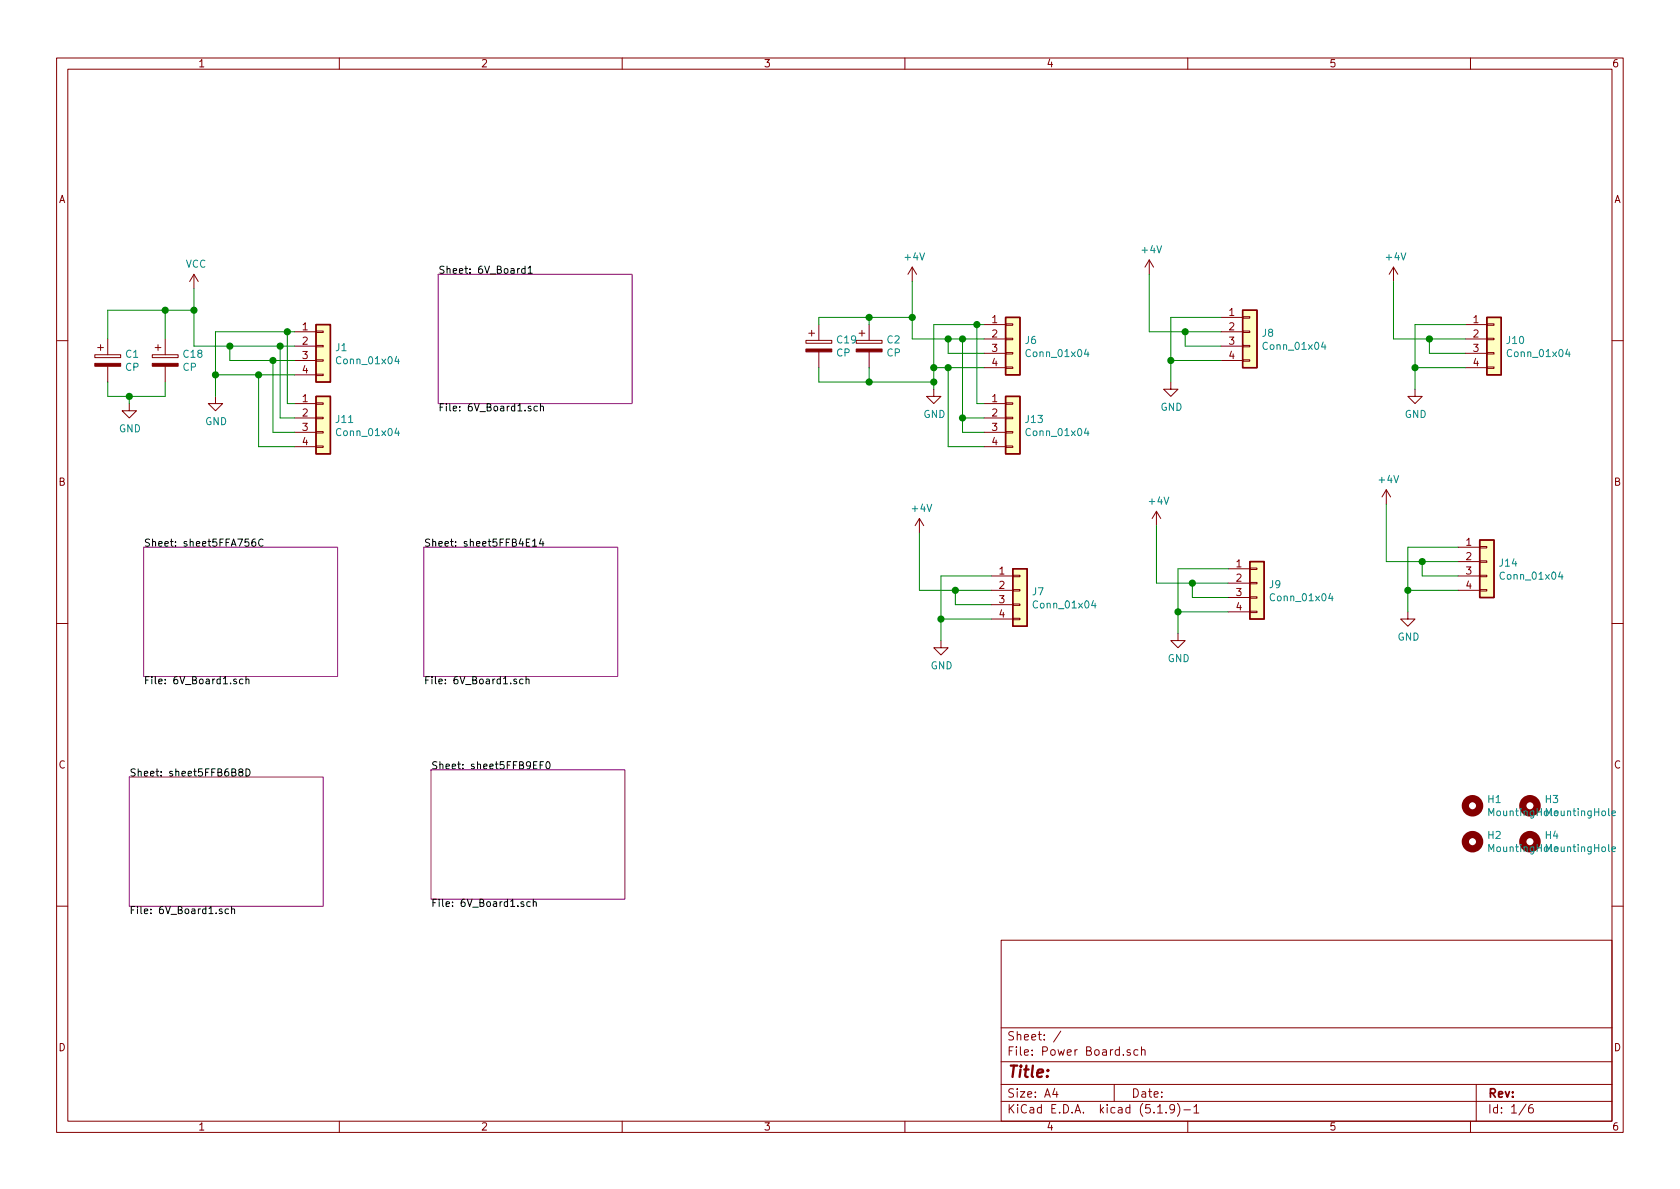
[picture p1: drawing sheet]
EESchema Schematic File Version 4
EELAYER 30 0
EELAYER END
$Descr A4 11693 8268
encoding utf-8
Sheet 1 6
Title ""
Date ""
Rev ""
Comp ""
Comment1 ""
Comment2 ""
Comment3 ""
Comment4 ""
$EndDescr
$Comp
L power:GND #PWR0101
U 1 1
P 1500 2750
F 0 "#PWR0101" H 1500 2500 50  0001 C CNN
F 1 "GND" H 1505 2577 50  0000 C CNN
F 2 "" H 1500 2750 50  0001 C CNN
F 3 "" H 1500 2750 50  0001 C CNN
	1    1500 2750
	1    0    0    -1  
$EndComp
$Comp
L power:VCC #PWR0102
U 1 1
P 1350 2000
F 0 "#PWR0102" H 1350 1850 50  0001 C CNN
F 1 "VCC" H 1365 2173 50  0000 C CNN
F 2 "" H 1350 2000 50  0001 C CNN
F 3 "" H 1350 2000 50  0001 C CNN
	1    1350 2000
	1    0    0    -1  
$EndComp
Wire Wire Line
	1600 2500 1600 2400
Wire Wire Line
	1500 2300 1500 2600
Connection ~ 1500 2600
Wire Wire Line
	1500 2600 1500 2750
$Comp
L Connector_Generic:Conn_01x04 J6
U 1 1
P 7050 2350
F 0 "J6" H 7130 2342 50  0000 L CNN
F 1 "Conn_01x04" H 7130 2251 50  0000 L CNN
F 2 "Pin_Headers:Pin_Header_Straight_1x04_Pitch2.54mm" H 7050 2350 50  0001 C CNN
F 3 "~" H 7050 2350 50  0001 C CNN
	1    7050 2350
	1    0    0    -1  
$EndComp
$Comp
L power:GND #PWR0111
U 1 1
P 6500 2700
F 0 "#PWR0111" H 6500 2450 50  0001 C CNN
F 1 "GND" H 6505 2527 50  0000 C CNN
F 2 "" H 6500 2700 50  0001 C CNN
F 3 "" H 6500 2700 50  0001 C CNN
	1    6500 2700
	1    0    0    -1  
$EndComp
Wire Wire Line
	6850 2350 6700 2350
Wire Wire Line
	6350 2350 6350 2200
Wire Wire Line
	6600 2450 6600 2350
Connection ~ 6600 2350
Wire Wire Line
	6600 2350 6350 2350
Wire Wire Line
	6600 2450 6850 2450
Wire Wire Line
	6850 2250 6800 2250
Wire Wire Line
	6500 2250 6500 2550
Wire Wire Line
	6850 2550 6600 2550
Connection ~ 6500 2550
Wire Wire Line
	6500 2550 6500 2650
$Comp
L Connector_Generic:Conn_01x04 J8
U 1 1
P 8700 2300
F 0 "J8" H 8780 2292 50  0000 L CNN
F 1 "Conn_01x04" H 8780 2201 50  0000 L CNN
F 2 "Pin_Headers:Pin_Header_Straight_1x04_Pitch2.54mm" H 8700 2300 50  0001 C CNN
F 3 "~" H 8700 2300 50  0001 C CNN
	1    8700 2300
	1    0    0    -1  
$EndComp
$Comp
L power:GND #PWR0112
U 1 1
P 8150 2650
F 0 "#PWR0112" H 8150 2400 50  0001 C CNN
F 1 "GND" H 8155 2477 50  0000 C CNN
F 2 "" H 8150 2650 50  0001 C CNN
F 3 "" H 8150 2650 50  0001 C CNN
	1    8150 2650
	1    0    0    -1  
$EndComp
Wire Wire Line
	8500 2300 8250 2300
Wire Wire Line
	8000 2300 8000 1900
Wire Wire Line
	8250 2400 8250 2300
Connection ~ 8250 2300
Wire Wire Line
	8250 2300 8000 2300
Wire Wire Line
	8250 2400 8500 2400
Wire Wire Line
	8500 2200 8150 2200
Wire Wire Line
	8150 2200 8150 2500
Wire Wire Line
	8500 2500 8150 2500
Connection ~ 8150 2500
Wire Wire Line
	8150 2500 8150 2650
$Comp
L Connector_Generic:Conn_01x04 J7
U 1 1
P 7100 4100
F 0 "J7" H 7180 4092 50  0000 L CNN
F 1 "Conn_01x04" H 7180 4001 50  0000 L CNN
F 2 "Pin_Headers:Pin_Header_Straight_1x04_Pitch2.54mm" H 7100 4100 50  0001 C CNN
F 3 "~" H 7100 4100 50  0001 C CNN
	1    7100 4100
	1    0    0    -1  
$EndComp
$Comp
L power:GND #PWR0113
U 1 1
P 6550 4450
F 0 "#PWR0113" H 6550 4200 50  0001 C CNN
F 1 "GND" H 6555 4277 50  0000 C CNN
F 2 "" H 6550 4450 50  0001 C CNN
F 3 "" H 6550 4450 50  0001 C CNN
	1    6550 4450
	1    0    0    -1  
$EndComp
Wire Wire Line
	6900 4100 6650 4100
Wire Wire Line
	6400 4100 6400 3700
Wire Wire Line
	6650 4200 6650 4100
Connection ~ 6650 4100
Wire Wire Line
	6650 4100 6400 4100
Wire Wire Line
	6650 4200 6900 4200
Wire Wire Line
	6900 4000 6550 4000
Wire Wire Line
	6550 4000 6550 4300
Wire Wire Line
	6900 4300 6550 4300
Connection ~ 6550 4300
Wire Wire Line
	6550 4300 6550 4450
$Comp
L Connector_Generic:Conn_01x04 J9
U 1 1
P 8750 4050
F 0 "J9" H 8830 4042 50  0000 L CNN
F 1 "Conn_01x04" H 8830 3951 50  0000 L CNN
F 2 "Pin_Headers:Pin_Header_Straight_1x04_Pitch2.54mm" H 8750 4050 50  0001 C CNN
F 3 "~" H 8750 4050 50  0001 C CNN
	1    8750 4050
	1    0    0    -1  
$EndComp
$Comp
L power:GND #PWR0114
U 1 1
P 8200 4400
F 0 "#PWR0114" H 8200 4150 50  0001 C CNN
F 1 "GND" H 8205 4227 50  0000 C CNN
F 2 "" H 8200 4400 50  0001 C CNN
F 3 "" H 8200 4400 50  0001 C CNN
	1    8200 4400
	1    0    0    -1  
$EndComp
Wire Wire Line
	8550 4050 8300 4050
Wire Wire Line
	8050 4050 8050 3650
Wire Wire Line
	8300 4150 8300 4050
Connection ~ 8300 4050
Wire Wire Line
	8300 4050 8050 4050
Wire Wire Line
	8300 4150 8550 4150
Wire Wire Line
	8550 3950 8200 3950
Wire Wire Line
	8200 3950 8200 4250
Wire Wire Line
	8550 4250 8200 4250
Connection ~ 8200 4250
Wire Wire Line
	8200 4250 8200 4400
$Comp
L Connector_Generic:Conn_01x04 J10
U 1 1
P 10400 2350
F 0 "J10" H 10480 2342 50  0000 L CNN
F 1 "Conn_01x04" H 10480 2251 50  0000 L CNN
F 2 "Pin_Headers:Pin_Header_Straight_1x04_Pitch2.54mm" H 10400 2350 50  0001 C CNN
F 3 "~" H 10400 2350 50  0001 C CNN
	1    10400 2350
	1    0    0    -1  
$EndComp
$Comp
L power:GND #PWR0115
U 1 1
P 9850 2700
F 0 "#PWR0115" H 9850 2450 50  0001 C CNN
F 1 "GND" H 9855 2527 50  0000 C CNN
F 2 "" H 9850 2700 50  0001 C CNN
F 3 "" H 9850 2700 50  0001 C CNN
	1    9850 2700
	1    0    0    -1  
$EndComp
Wire Wire Line
	10200 2350 9950 2350
Wire Wire Line
	9700 2350 9700 1950
Wire Wire Line
	9950 2450 9950 2350
Connection ~ 9950 2350
Wire Wire Line
	9950 2350 9700 2350
Wire Wire Line
	9950 2450 10200 2450
Wire Wire Line
	10200 2250 9850 2250
Wire Wire Line
	9850 2250 9850 2550
Wire Wire Line
	10200 2550 9850 2550
Connection ~ 9850 2550
Wire Wire Line
	9850 2550 9850 2700
$Comp
L power:+4V #PWR0116
U 1 1
P 6350 1950
F 0 "#PWR0116" H 6350 1800 50  0001 C CNN
F 1 "+4V" H 6365 2123 50  0000 C CNN
F 2 "" H 6350 1950 50  0001 C CNN
F 3 "" H 6350 1950 50  0001 C CNN
	1    6350 1950
	1    0    0    -1  
$EndComp
$Comp
L power:+4V #PWR0117
U 1 1
P 8000 1900
F 0 "#PWR0117" H 8000 1750 50  0001 C CNN
F 1 "+4V" H 8015 2073 50  0000 C CNN
F 2 "" H 8000 1900 50  0001 C CNN
F 3 "" H 8000 1900 50  0001 C CNN
	1    8000 1900
	1    0    0    -1  
$EndComp
$Comp
L power:+4V #PWR0118
U 1 1
P 6400 3700
F 0 "#PWR0118" H 6400 3550 50  0001 C CNN
F 1 "+4V" H 6415 3873 50  0000 C CNN
F 2 "" H 6400 3700 50  0001 C CNN
F 3 "" H 6400 3700 50  0001 C CNN
	1    6400 3700
	1    0    0    -1  
$EndComp
$Comp
L power:+4V #PWR0119
U 1 1
P 8050 3650
F 0 "#PWR0119" H 8050 3500 50  0001 C CNN
F 1 "+4V" H 8065 3823 50  0000 C CNN
F 2 "" H 8050 3650 50  0001 C CNN
F 3 "" H 8050 3650 50  0001 C CNN
	1    8050 3650
	1    0    0    -1  
$EndComp
$Comp
L power:+4V #PWR0120
U 1 1
P 9700 1950
F 0 "#PWR0120" H 9700 1800 50  0001 C CNN
F 1 "+4V" H 9715 2123 50  0000 C CNN
F 2 "" H 9700 1950 50  0001 C CNN
F 3 "" H 9700 1950 50  0001 C CNN
	1    9700 1950
	1    0    0    -1  
$EndComp
$Comp
L Connector_Generic:Conn_01x04 J1
U 1 1
P 2250 2400
F 0 "J1" H 2330 2392 50  0000 L CNN
F 1 "Conn_01x04" H 2330 2301 50  0000 L CNN
F 2 "Pin_Headers:Pin_Header_Straight_1x04_Pitch2.54mm" H 2250 2400 50  0001 C CNN
F 3 "~" H 2250 2400 50  0001 C CNN
	1    2250 2400
	1    0    0    -1  
$EndComp
$Comp
L Connector_Generic:Conn_01x04 J11
U 1 1
P 2250 2900
F 0 "J11" H 2330 2892 50  0000 L CNN
F 1 "Conn_01x04" H 2330 2801 50  0000 L CNN
F 2 "Pin_Headers:Pin_Header_Straight_1x04_Pitch2.54mm" H 2250 2900 50  0001 C CNN
F 3 "~" H 2250 2900 50  0001 C CNN
	1    2250 2900
	1    0    0    -1  
$EndComp
Connection ~ 1600 2400
Wire Wire Line
	1600 2400 1350 2400
Wire Wire Line
	1350 2400 1350 2150
Wire Wire Line
	1500 2300 2000 2300
Wire Wire Line
	1600 2400 1950 2400
Wire Wire Line
	1600 2500 1900 2500
Wire Wire Line
	1500 2600 1800 2600
Wire Wire Line
	2050 2800 2000 2800
Wire Wire Line
	2000 2800 2000 2300
Connection ~ 2000 2300
Wire Wire Line
	2000 2300 2050 2300
Wire Wire Line
	2050 2900 1950 2900
Wire Wire Line
	1950 2900 1950 2400
Connection ~ 1950 2400
Wire Wire Line
	1950 2400 2050 2400
Wire Wire Line
	2050 3000 1900 3000
Wire Wire Line
	1900 3000 1900 2500
Connection ~ 1900 2500
Wire Wire Line
	1900 2500 2050 2500
Wire Wire Line
	2050 3100 1800 3100
Wire Wire Line
	1800 3100 1800 2600
Connection ~ 1800 2600
Wire Wire Line
	1800 2600 2050 2600
$Sheet
S 3050 1900 1350 900 
U 5FF971B1
F0 "6V_Board1" 50
F1 "6V_Board1.sch" 50
$EndSheet
$Comp
L Power-Board-rescue:CP-Device C1
U 1 1
P 750 2500
F 0 "C1" H 868 2546 50  0000 L CNN
F 1 "CP" H 868 2455 50  0000 L CNN
F 2 "Capacitors_ThroughHole:CP_Radial_D8.0mm_P3.50mm" H 788 2350 50  0001 C CNN
F 3 "~" H 750 2500 50  0001 C CNN
	1    750  2500
	1    0    0    -1  
$EndComp
Wire Wire Line
	750  2150 750  2350
Connection ~ 1350 2150
Wire Wire Line
	1350 2150 1350 2000
$Comp
L power:GND #PWR01
U 1 1
P 900 2800
F 0 "#PWR01" H 900 2550 50  0001 C CNN
F 1 "GND" H 905 2627 50  0000 C CNN
F 2 "" H 900 2800 50  0001 C CNN
F 3 "" H 900 2800 50  0001 C CNN
	1    900  2800
	1    0    0    -1  
$EndComp
Wire Wire Line
	750  2650 750  2750
Wire Wire Line
	750  2750 900  2750
Wire Wire Line
	900  2800 900  2750
$Sheet
S 1000 3800 1350 900 
U 5FFA756C
F0 "sheet5FFA756C" 50
F1 "6V_Board1.sch" 50
$EndSheet
$Sheet
S 2950 3800 1350 900 
U 5FFB4E14
F0 "sheet5FFB4E14" 50
F1 "6V_Board1.sch" 50
$EndSheet
$Sheet
S 900  5400 1350 900 
U 5FFB6B8D
F0 "sheet5FFB6B8D" 50
F1 "6V_Board1.sch" 50
$EndSheet
$Sheet
S 3000 5350 1350 900 
U 5FFB9EF0
F0 "sheet5FFB9EF0" 50
F1 "6V_Board1.sch" 50
$EndSheet
Wire Wire Line
	750  2150 1150 2150
$Comp
L Power-Board-rescue:CP-Device C2
U 1 1
P 6050 2400
F 0 "C2" H 6168 2446 50  0000 L CNN
F 1 "CP" H 6168 2355 50  0000 L CNN
F 2 "Capacitors_ThroughHole:CP_Radial_D8.0mm_P3.50mm" H 6088 2250 50  0001 C CNN
F 3 "~" H 6050 2400 50  0001 C CNN
	1    6050 2400
	1    0    0    -1  
$EndComp
$Comp
L Connector_Generic:Conn_01x04 J13
U 1 1
P 7050 2900
F 0 "J13" H 7130 2892 50  0000 L CNN
F 1 "Conn_01x04" H 7130 2801 50  0000 L CNN
F 2 "Pin_Headers:Pin_Header_Straight_1x04_Pitch2.54mm" H 7050 2900 50  0001 C CNN
F 3 "~" H 7050 2900 50  0001 C CNN
	1    7050 2900
	1    0    0    -1  
$EndComp
Wire Wire Line
	6350 2200 6050 2200
Wire Wire Line
	6050 2200 6050 2250
Connection ~ 6350 2200
Wire Wire Line
	6350 2200 6350 1950
Wire Wire Line
	6500 2650 6050 2650
Wire Wire Line
	6050 2650 6050 2550
Connection ~ 6500 2650
Wire Wire Line
	6500 2650 6500 2700
Wire Wire Line
	6850 2800 6800 2800
Wire Wire Line
	6800 2800 6800 2250
Connection ~ 6800 2250
Wire Wire Line
	6800 2250 6500 2250
Wire Wire Line
	6850 2900 6700 2900
Wire Wire Line
	6700 2900 6700 2350
Connection ~ 6700 2350
Wire Wire Line
	6700 2350 6600 2350
Wire Wire Line
	6850 3000 6700 3000
Wire Wire Line
	6700 3000 6700 2900
Connection ~ 6700 2900
Wire Wire Line
	6850 3100 6600 3100
Wire Wire Line
	6600 3100 6600 2550
Connection ~ 6600 2550
Wire Wire Line
	6600 2550 6500 2550
$Comp
L Connector_Generic:Conn_01x04 J14
U 1 1
P 10350 3900
F 0 "J14" H 10430 3892 50  0000 L CNN
F 1 "Conn_01x04" H 10430 3801 50  0000 L CNN
F 2 "Pin_Headers:Pin_Header_Straight_1x04_Pitch2.54mm" H 10350 3900 50  0001 C CNN
F 3 "~" H 10350 3900 50  0001 C CNN
	1    10350 3900
	1    0    0    -1  
$EndComp
$Comp
L power:GND #PWR0103
U 1 1
P 9800 4250
F 0 "#PWR0103" H 9800 4000 50  0001 C CNN
F 1 "GND" H 9805 4077 50  0000 C CNN
F 2 "" H 9800 4250 50  0001 C CNN
F 3 "" H 9800 4250 50  0001 C CNN
	1    9800 4250
	1    0    0    -1  
$EndComp
Wire Wire Line
	10150 3900 9900 3900
Wire Wire Line
	9650 3900 9650 3500
Wire Wire Line
	9900 4000 9900 3900
Connection ~ 9900 3900
Wire Wire Line
	9900 3900 9650 3900
Wire Wire Line
	9900 4000 10150 4000
Wire Wire Line
	10150 3800 9800 3800
Wire Wire Line
	9800 3800 9800 4100
Wire Wire Line
	10150 4100 9800 4100
Connection ~ 9800 4100
Wire Wire Line
	9800 4100 9800 4250
$Comp
L power:+4V #PWR0104
U 1 1
P 9650 3500
F 0 "#PWR0104" H 9650 3350 50  0001 C CNN
F 1 "+4V" H 9665 3673 50  0000 C CNN
F 2 "" H 9650 3500 50  0001 C CNN
F 3 "" H 9650 3500 50  0001 C CNN
	1    9650 3500
	1    0    0    -1  
$EndComp
$Comp
L Power-Board-rescue:CP-Device C18
U 1 1
P 1150 2500
F 0 "C18" H 1268 2546 50  0000 L CNN
F 1 "CP" H 1268 2455 50  0000 L CNN
F 2 "Capacitors_ThroughHole:CP_Radial_D8.0mm_P3.50mm" H 1188 2350 50  0001 C CNN
F 3 "~" H 1150 2500 50  0001 C CNN
	1    1150 2500
	1    0    0    -1  
$EndComp
Wire Wire Line
	1150 2350 1150 2150
Connection ~ 1150 2150
Wire Wire Line
	1150 2150 1350 2150
Wire Wire Line
	1150 2650 1150 2750
Wire Wire Line
	1150 2750 900  2750
Connection ~ 900  2750
$Comp
L Power-Board-rescue:CP-Device C19
U 1 1
P 5700 2400
F 0 "C19" H 5818 2446 50  0000 L CNN
F 1 "CP" H 5818 2355 50  0000 L CNN
F 2 "Capacitors_ThroughHole:CP_Radial_D8.0mm_P3.50mm" H 5738 2250 50  0001 C CNN
F 3 "~" H 5700 2400 50  0001 C CNN
	1    5700 2400
	1    0    0    -1  
$EndComp
Wire Wire Line
	6050 2200 5700 2200
Wire Wire Line
	5700 2200 5700 2250
Connection ~ 6050 2200
Wire Wire Line
	5700 2550 5700 2650
Wire Wire Line
	5700 2650 6050 2650
Connection ~ 6050 2650
$Comp
L Mechanical:MountingHole H3
U 1 1
P 10650 5600
F 0 "H3" H 10750 5646 50  0000 L CNN
F 1 "MountingHole" H 10750 5555 50  0000 L CNN
F 2 "Mounting_Holes:MountingHole_5.5mm" H 10650 5600 50  0001 C CNN
F 3 "~" H 10650 5600 50  0001 C CNN
	1    10650 5600
	1    0    0    -1  
$EndComp
$Comp
L Mechanical:MountingHole H4
U 1 1
P 10650 5850
F 0 "H4" H 10750 5896 50  0000 L CNN
F 1 "MountingHole" H 10750 5805 50  0000 L CNN
F 2 "Mounting_Holes:MountingHole_5.5mm" H 10650 5850 50  0001 C CNN
F 3 "~" H 10650 5850 50  0001 C CNN
	1    10650 5850
	1    0    0    -1  
$EndComp
$Comp
L Mechanical:MountingHole H1
U 1 1
P 10250 5600
F 0 "H1" H 10350 5646 50  0000 L CNN
F 1 "MountingHole" H 10350 5555 50  0000 L CNN
F 2 "Mounting_Holes:MountingHole_3.2mm_M3" H 10250 5600 50  0001 C CNN
F 3 "~" H 10250 5600 50  0001 C CNN
	1    10250 5600
	1    0    0    -1  
$EndComp
$Comp
L Mechanical:MountingHole H2
U 1 1
P 10250 5850
F 0 "H2" H 10350 5896 50  0000 L CNN
F 1 "MountingHole" H 10350 5805 50  0000 L CNN
F 2 "Mounting_Holes:MountingHole_3.2mm_M3" H 10250 5850 50  0001 C CNN
F 3 "~" H 10250 5850 50  0001 C CNN
	1    10250 5850
	1    0    0    -1  
$EndComp
$EndSCHEMATC
